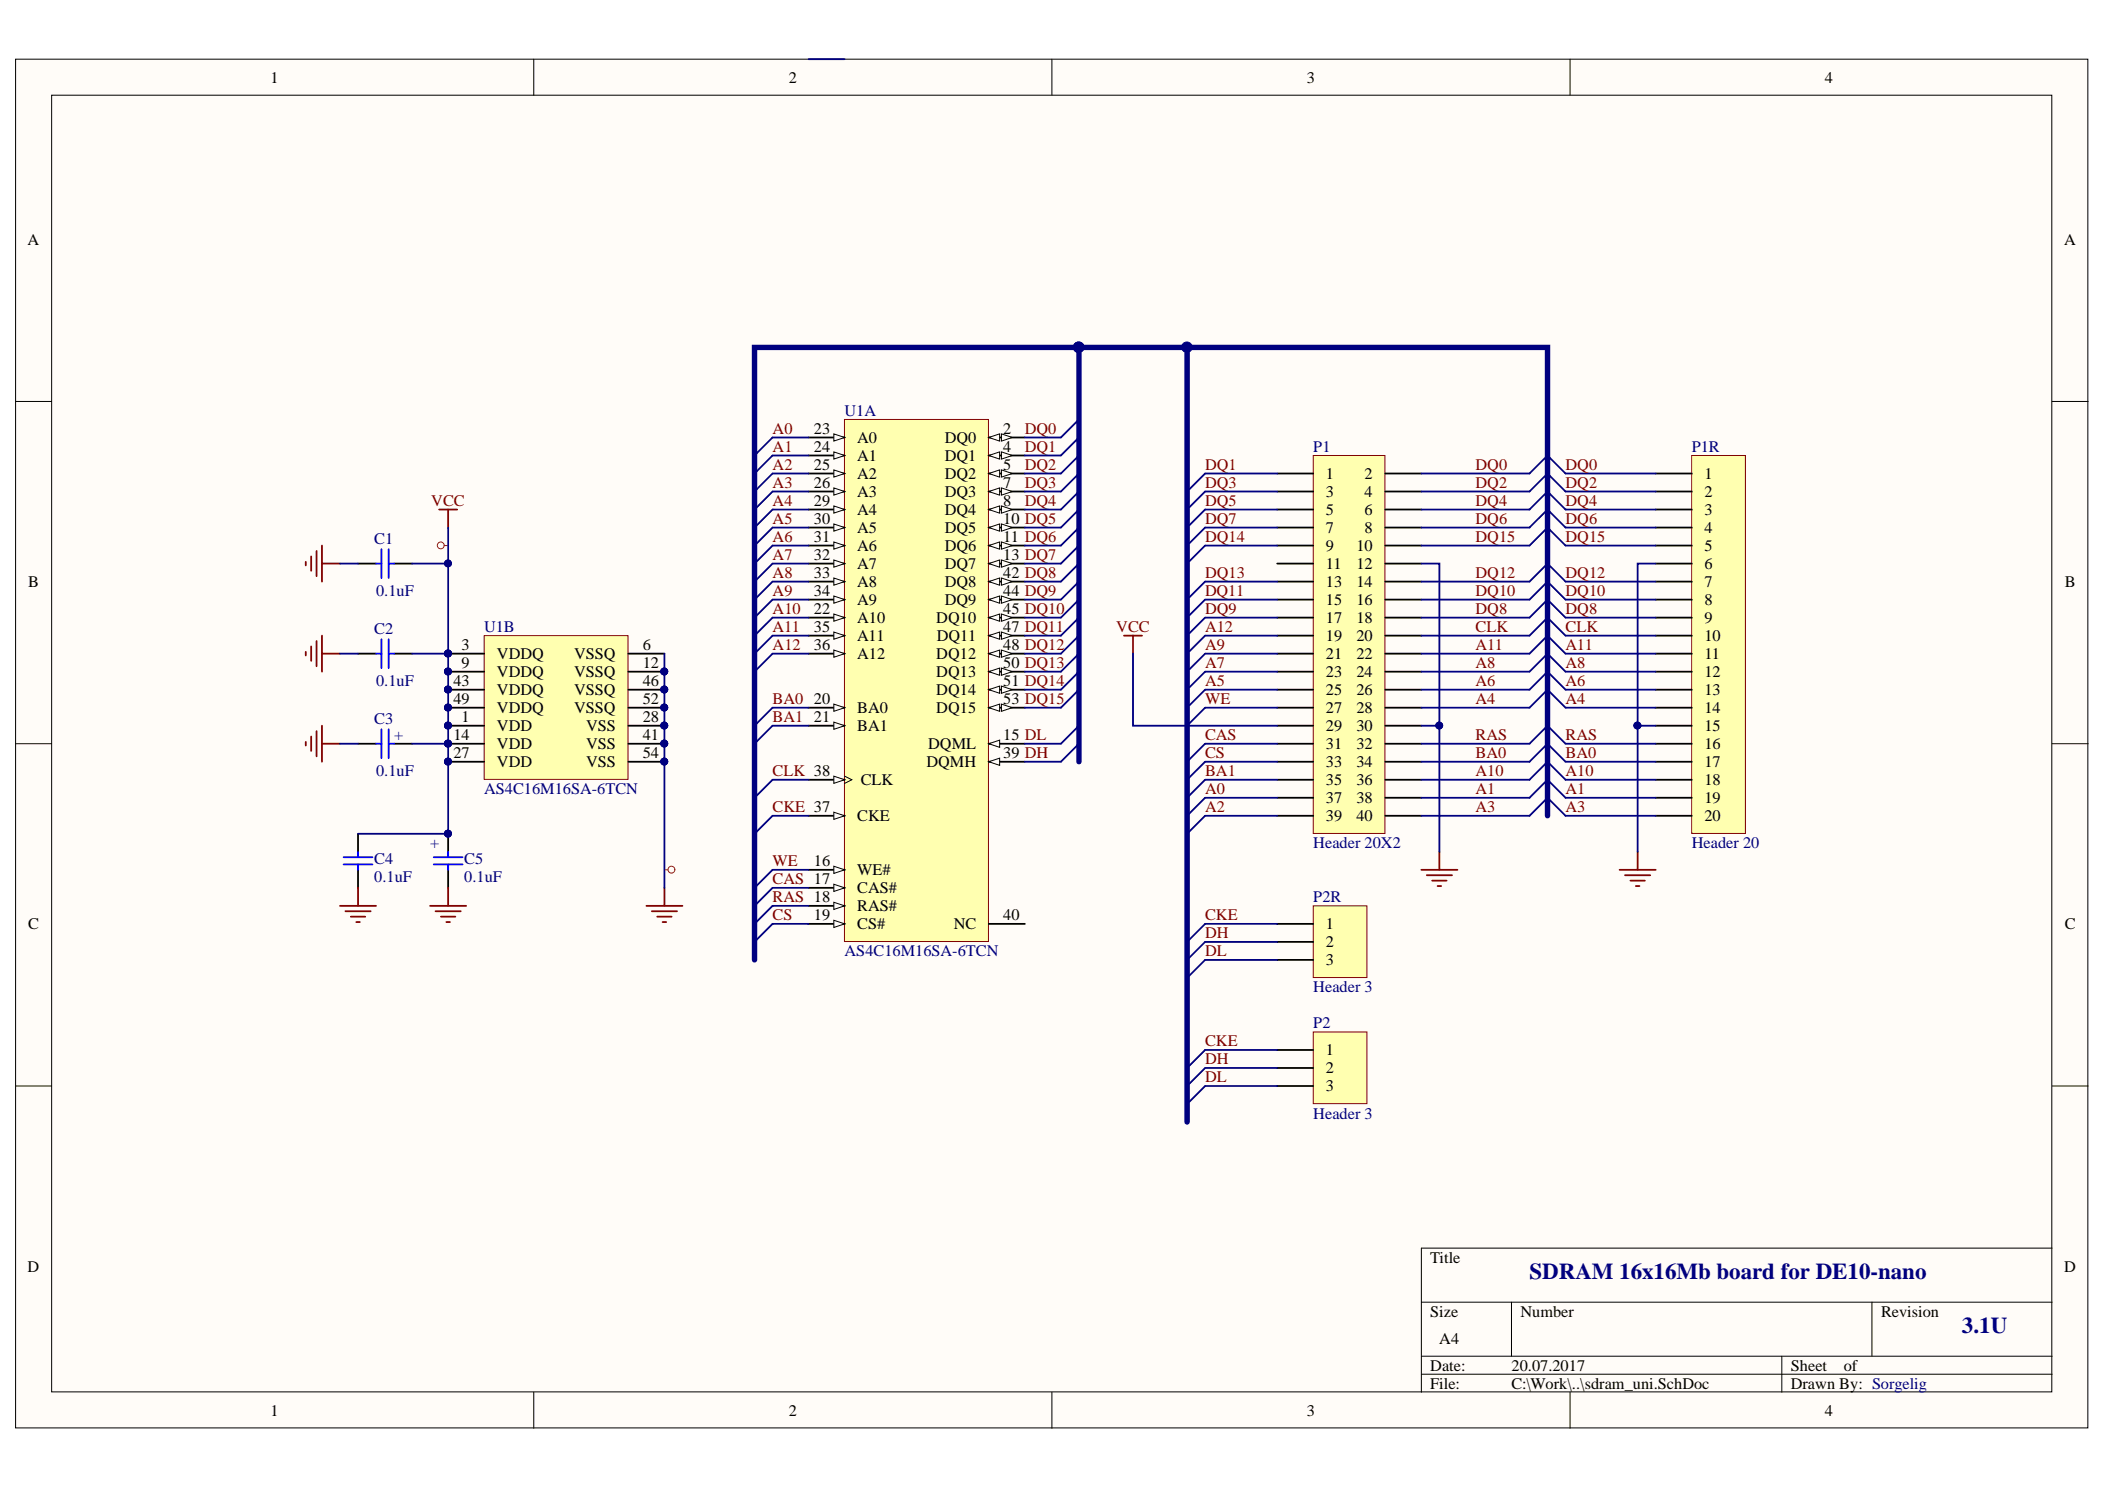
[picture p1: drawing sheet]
# Altium project sdram_uni.PrjPcb
1 sheet, 10 parts. Net scope: global (net labels, ports and power ports of the same name join across sheets).
Board file: sdram_uni.PcbDoc

## Sheet sdram_uni.SchDoc
size A4

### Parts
C1  value 0.1uF  [C0805]  (hidden comment: C0805)
C2  value 0.1uF  [C0805]  (hidden comment: C0805)
C3  value 0.1uF  [C0805]  (hidden comment: +)
C4  value 0.1uF  [C0805]  (hidden comment: C0805)
C5  value 0.1uF  [C0805]  (hidden comment: +)
P1  Header 20X2  [HDR20x2_90]
P1R  Header 20  [HDR1X20]
P2H  Header 3  [HDR1X3]
P2V/P2R  Header 3  [HDR1X3]
U1  (no value)  [TSOP54]  (parts A,B of 2)

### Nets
GND: C1.1 C2.1 C3.1 C4.1 C5.1 P1.12 P1.30 P1R.6 P1R.15 U1.6(VSSQ) U1.12(VSSQ) U1.28(VSS) U1.41(VSS) U1.46(VSSQ) U1.52(VSSQ) U1.54(VSS)
VCC: C1.2 C2.2 C3.2 C4.2 C5.2 P1.29 U1.1(VDD) U1.3(VDDQ) U1.9(VDDQ) U1.14(VDD) U1.27(VDD) U1.43(VDDQ) U1.49(VDDQ)
A0: P1.37 U1.23(A0)
A1: P1.38 P1R.19 U1.24(A1)
A2: P1.39 U1.25(A2)
A3: P1.40 P1R.20 U1.26(A3)
A4: P1.28 P1R.14 U1.29(A4)
A5: P1.25 U1.30(A5)
A6: P1.26 P1R.13 U1.31(A6)
A7: P1.23 U1.32(A7)
A8: P1.24 P1R.12 U1.33(A8)
A9: P1.21 U1.34(A9)
A10: P1.36 P1R.18 U1.22(A10)
A11: P1.22 P1R.11 U1.35(A11)
A12: P1.19 U1.36(A12)
BA0: P1.34 P1R.17 U1.20(BA0)
BA1: P1.35 U1.21(BA1)
CAS: P1.31 U1.17(CAS#)
CKE: P2H.1 P2V/P2R.1 U1.37(CKE)
CLK: P1.20 P1R.10 U1.38(CLK)
CS: P1.33 U1.19(CS#)
DH: P2H.2 P2V/P2R.2 U1.39(DQMH)
DL: P2H.3 P2V/P2R.3 U1.15(DQML)
DQ0: P1.2 P1R.1 U1.2(DQ0)
DQ1: P1.1 U1.4(DQ1)
DQ2: P1.4 P1R.2 U1.5(DQ2)
DQ3: P1.3 U1.7(DQ3)
DQ4: P1.6 P1R.3 U1.8(DQ4)
DQ5: P1.5 U1.10(DQ5)
DQ6: P1.8 P1R.4 U1.11(DQ6)
DQ7: P1.7 U1.13(DQ7)
DQ8: P1.18 P1R.9 U1.42(DQ8)
DQ9: P1.17 U1.44(DQ9)
DQ10: P1.16 P1R.8 U1.45(DQ10)
DQ11: P1.15 U1.47(DQ11)
DQ12: P1.14 P1R.7 U1.48(DQ12)
DQ13: P1.13 U1.50(DQ13)
DQ14: P1.9 U1.51(DQ14)
DQ15: P1.10 P1R.5 U1.53(DQ15)
RAS: P1.32 P1R.16 U1.18(RAS#)
WE: P1.27 U1.16(WE#)

Not connected (* = marked no-connect by the designer): P1 11; U1 40(NC)

### Layout directives
net class power: GND, VCC

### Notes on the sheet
- SDRAM 16x16Mb board for MiSTer
- 3.2U
- Sorgelig
